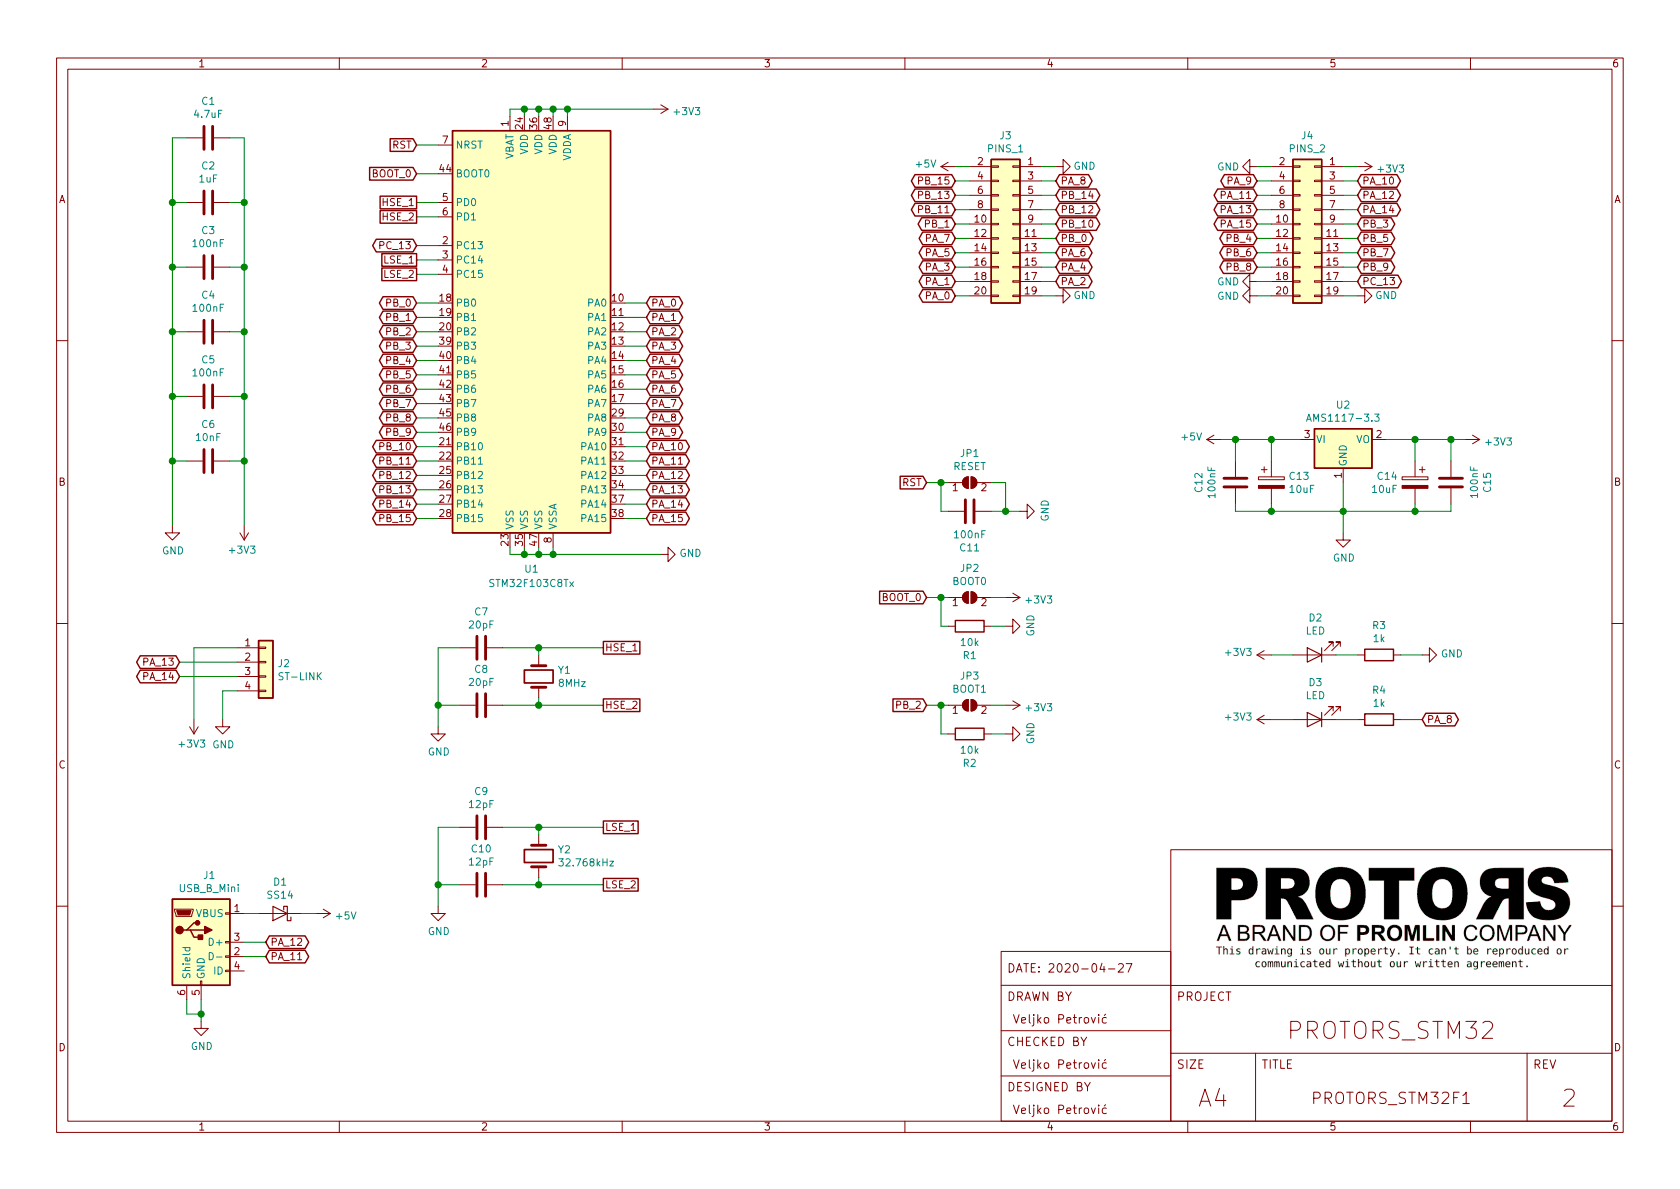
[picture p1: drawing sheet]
EESchema Schematic File Version 4
EELAYER 30 0
EELAYER END
$Descr A4 11693 8268
encoding utf-8
Sheet 1 1
Title "PROTORS_STM32F1"
Date "2020-04-27"
Rev "2"
Comp "Protors"
Comment1 "PROTORS_STM32"
Comment2 "Veljko Petrović"
Comment3 "Veljko Petrović"
Comment4 "Veljko Petrović"
$EndDescr
$Comp
L Connector:USB_B_Mini J1
U 1 1
P 1400 6550
F 0 "J1" H 1457 7017 50  0000 C CNN
F 1 "USB_B_Mini" H 1457 6926 50  0000 C CNN
F 2 "Connector_USB:USB_Mini-B_Lumberg_2486_01_Horizontal" H 1550 6500 50  0001 C CNN
F 3 "~" H 1550 6500 50  0001 C CNN
	1    1400 6550
	1    0    0    -1  
$EndComp
$Comp
L power:GND #PWR03
U 1 1
P 1400 7100
F 0 "#PWR03" H 1400 6850 50  0001 C CNN
F 1 "GND" H 1405 6927 50  0000 C CNN
F 2 "" H 1400 7100 50  0001 C CNN
F 3 "" H 1400 7100 50  0001 C CNN
	1    1400 7100
	1    0    0    -1  
$EndComp
Wire Wire Line
	1400 7100 1400 7050
Wire Wire Line
	1300 6950 1300 7050
Wire Wire Line
	1300 7050 1400 7050
Connection ~ 1400 7050
Wire Wire Line
	1400 7050 1400 6950
Wire Wire Line
	1700 6550 1850 6550
Wire Wire Line
	1700 6650 1850 6650
$Comp
L Device:LED D2
U 1 1
P 9150 4550
F 0 "D2" H 9143 4295 50  0000 C CNN
F 1 "LED" H 9143 4386 50  0000 C CNN
F 2 "LED_SMD:LED_0603_1608Metric" H 9150 4550 50  0001 C CNN
F 3 "~" H 9150 4550 50  0001 C CNN
	1    9150 4550
	-1   0    0    1   
$EndComp
$Comp
L Device:R R3
U 1 1
P 9600 4550
F 0 "R3" V 9393 4550 50  0000 C CNN
F 1 "1k" V 9484 4550 50  0000 C CNN
F 2 "Resistor_SMD:R_0603_1608Metric" V 9530 4550 50  0001 C CNN
F 3 "~" H 9600 4550 50  0001 C CNN
	1    9600 4550
	0    1    1    0   
$EndComp
$Comp
L power:GND #PWR028
U 1 1
P 9900 4550
F 0 "#PWR028" H 9900 4300 50  0001 C CNN
F 1 "GND" V 9905 4422 50  0000 R CNN
F 2 "" H 9900 4550 50  0001 C CNN
F 3 "" H 9900 4550 50  0001 C CNN
	1    9900 4550
	0    -1   -1   0   
$EndComp
Wire Wire Line
	8850 4550 9000 4550
Wire Wire Line
	9300 4550 9450 4550
Wire Wire Line
	9750 4550 9900 4550
$Comp
L MCU_ST_STM32F1:STM32F103C8Tx U1
U 1 1
P 3750 2300
F 0 "U1" H 3700 650 50  0000 C CNN
F 1 "STM32F103C8Tx" H 3700 550 50  0000 C CNN
F 2 "Package_QFP:LQFP-48_7x7mm_P0.5mm" H 3150 900 50  0001 R CNN
F 3 "http://www.st.com/st-web-ui/static/active/en/resource/technical/document/datasheet/CD00161566.pdf" H 3750 2300 50  0001 C CNN
	1    3750 2300
	1    0    0    -1  
$EndComp
$Comp
L power:+3V3 #PWR09
U 1 1
P 4550 750
F 0 "#PWR09" H 4550 600 50  0001 C CNN
F 1 "+3V3" V 4565 878 50  0000 L CNN
F 2 "" H 4550 750 50  0001 C CNN
F 3 "" H 4550 750 50  0001 C CNN
	1    4550 750 
	0    1    1    0   
$EndComp
$Comp
L power:GND #PWR010
U 1 1
P 4600 3850
F 0 "#PWR010" H 4600 3600 50  0001 C CNN
F 1 "GND" V 4605 3722 50  0000 R CNN
F 2 "" H 4600 3850 50  0001 C CNN
F 3 "" H 4600 3850 50  0001 C CNN
	1    4600 3850
	0    -1   -1   0   
$EndComp
Wire Wire Line
	3550 3800 3550 3850
Wire Wire Line
	3550 3850 3650 3850
Wire Wire Line
	3650 3800 3650 3850
Connection ~ 3650 3850
Wire Wire Line
	3650 3850 3750 3850
Wire Wire Line
	3750 3800 3750 3850
Connection ~ 3750 3850
Wire Wire Line
	3750 3850 3850 3850
Wire Wire Line
	3850 3800 3850 3850
Connection ~ 3850 3850
Wire Wire Line
	3850 3850 4600 3850
Wire Wire Line
	3550 800  3550 750 
Wire Wire Line
	3550 750  3650 750 
Wire Wire Line
	3650 800  3650 750 
Connection ~ 3650 750 
Wire Wire Line
	3650 750  3750 750 
Wire Wire Line
	3750 800  3750 750 
Connection ~ 3750 750 
Wire Wire Line
	3750 750  3850 750 
Wire Wire Line
	3850 800  3850 750 
Connection ~ 3850 750 
Wire Wire Line
	3850 750  3950 750 
Wire Wire Line
	3950 800  3950 750 
Connection ~ 3950 750 
Wire Wire Line
	3950 750  4550 750 
$Comp
L Device:Crystal Y1
U 1 1
P 3750 4700
F 0 "Y1" V 3704 4831 50  0000 L CNN
F 1 "8MHz" V 3795 4831 50  0000 L CNN
F 2 "Crystal:Crystal_SMD_5032-2Pin_5.0x3.2mm" H 3750 4700 50  0001 C CNN
F 3 "~" H 3750 4700 50  0001 C CNN
	1    3750 4700
	0    1    1    0   
$EndComp
Wire Wire Line
	3750 4550 3750 4500
Wire Wire Line
	3750 4500 4200 4500
Wire Wire Line
	4200 4900 3750 4900
Wire Wire Line
	3750 4900 3750 4850
$Comp
L Device:C C7
U 1 1
P 3350 4500
F 0 "C7" V 3098 4500 50  0000 C CNN
F 1 "20pF" V 3189 4500 50  0000 C CNN
F 2 "Capacitor_SMD:C_0603_1608Metric" H 3388 4350 50  0001 C CNN
F 3 "~" H 3350 4500 50  0001 C CNN
	1    3350 4500
	0    1    1    0   
$EndComp
$Comp
L Device:C C8
U 1 1
P 3350 4900
F 0 "C8" V 3098 4900 50  0000 C CNN
F 1 "20pF" V 3189 4900 50  0000 C CNN
F 2 "Capacitor_SMD:C_0603_1608Metric" H 3388 4750 50  0001 C CNN
F 3 "~" H 3350 4900 50  0001 C CNN
	1    3350 4900
	0    1    1    0   
$EndComp
Wire Wire Line
	3500 4900 3750 4900
Connection ~ 3750 4900
Wire Wire Line
	3500 4500 3750 4500
Connection ~ 3750 4500
$Comp
L power:GND #PWR07
U 1 1
P 3050 5050
F 0 "#PWR07" H 3050 4800 50  0001 C CNN
F 1 "GND" H 3055 4877 50  0000 C CNN
F 2 "" H 3050 5050 50  0001 C CNN
F 3 "" H 3050 5050 50  0001 C CNN
	1    3050 5050
	1    0    0    -1  
$EndComp
Wire Wire Line
	3200 4500 3050 4500
Wire Wire Line
	3050 4500 3050 4900
Wire Wire Line
	3200 4900 3050 4900
Connection ~ 3050 4900
Wire Wire Line
	3050 4900 3050 5050
Text GLabel 4200 4500 2    50   UnSpc ~ 0
HSE_1
Text GLabel 4200 4900 2    50   UnSpc ~ 0
HSE_2
$Comp
L Device:Crystal Y2
U 1 1
P 3750 5950
F 0 "Y2" V 3704 6081 50  0000 L CNN
F 1 "32.768kHz" V 3795 6081 50  0000 L CNN
F 2 "Crystal:Crystal_SMD_3215-2Pin_3.2x1.5mm" H 3750 5950 50  0001 C CNN
F 3 "~" H 3750 5950 50  0001 C CNN
	1    3750 5950
	0    1    1    0   
$EndComp
$Comp
L Device:C C9
U 1 1
P 3350 5750
F 0 "C9" V 3098 5750 50  0000 C CNN
F 1 "12pF" V 3189 5750 50  0000 C CNN
F 2 "Capacitor_SMD:C_0603_1608Metric" H 3388 5600 50  0001 C CNN
F 3 "~" H 3350 5750 50  0001 C CNN
	1    3350 5750
	0    1    1    0   
$EndComp
Wire Wire Line
	3750 5800 3750 5750
Wire Wire Line
	3750 5750 4200 5750
Wire Wire Line
	4200 6150 3750 6150
Wire Wire Line
	3750 6150 3750 6100
$Comp
L Device:C C10
U 1 1
P 3350 6150
F 0 "C10" V 3098 6150 50  0000 C CNN
F 1 "12pF" V 3189 6150 50  0000 C CNN
F 2 "Capacitor_SMD:C_0603_1608Metric" H 3388 6000 50  0001 C CNN
F 3 "~" H 3350 6150 50  0001 C CNN
	1    3350 6150
	0    1    1    0   
$EndComp
$Comp
L power:GND #PWR08
U 1 1
P 3050 6300
F 0 "#PWR08" H 3050 6050 50  0001 C CNN
F 1 "GND" H 3055 6127 50  0000 C CNN
F 2 "" H 3050 6300 50  0001 C CNN
F 3 "" H 3050 6300 50  0001 C CNN
	1    3050 6300
	1    0    0    -1  
$EndComp
Wire Wire Line
	3500 5750 3750 5750
Connection ~ 3750 5750
Wire Wire Line
	3500 6150 3750 6150
Connection ~ 3750 6150
Wire Wire Line
	3200 5750 3050 5750
Wire Wire Line
	3050 5750 3050 6150
Wire Wire Line
	3200 6150 3050 6150
Connection ~ 3050 6150
Wire Wire Line
	3050 6150 3050 6300
Text GLabel 4200 5750 2    50   UnSpc ~ 0
LSE_1
Text GLabel 4200 6150 2    50   UnSpc ~ 0
LSE_2
$Comp
L Connector_Generic:Conn_01x04 J2
U 1 1
P 1850 4600
F 0 "J2" H 1930 4592 50  0000 L CNN
F 1 "ST-LINK" H 1930 4501 50  0000 L CNN
F 2 "Connector_PinHeader_2.54mm:PinHeader_1x04_P2.54mm_Vertical" H 1850 4600 50  0001 C CNN
F 3 "~" H 1850 4600 50  0001 C CNN
	1    1850 4600
	1    0    0    -1  
$EndComp
$Comp
L power:GND #PWR04
U 1 1
P 1550 5000
F 0 "#PWR04" H 1550 4750 50  0001 C CNN
F 1 "GND" H 1555 4827 50  0000 C CNN
F 2 "" H 1550 5000 50  0001 C CNN
F 3 "" H 1550 5000 50  0001 C CNN
	1    1550 5000
	1    0    0    -1  
$EndComp
$Comp
L power:+3V3 #PWR02
U 1 1
P 1350 5000
F 0 "#PWR02" H 1350 4850 50  0001 C CNN
F 1 "+3V3" H 1365 5173 50  0000 C CNN
F 2 "" H 1350 5000 50  0001 C CNN
F 3 "" H 1350 5000 50  0001 C CNN
	1    1350 5000
	-1   0    0    1   
$EndComp
Wire Wire Line
	1350 5000 1350 4500
Wire Wire Line
	1350 4500 1650 4500
Text GLabel 2900 1400 0    50   UnSpc ~ 0
HSE_1
Text GLabel 2900 1500 0    50   UnSpc ~ 0
HSE_2
Text GLabel 2900 1800 0    50   UnSpc ~ 0
LSE_1
Text GLabel 2900 1900 0    50   UnSpc ~ 0
LSE_2
Wire Wire Line
	2900 1400 3050 1400
Wire Wire Line
	3050 1500 2900 1500
Wire Wire Line
	2900 1800 3050 1800
Wire Wire Line
	3050 1900 2900 1900
$Comp
L Device:C C1
U 1 1
P 1450 950
F 0 "C1" V 1702 950 50  0000 C CNN
F 1 "4.7uF" V 1611 950 50  0000 C CNN
F 2 "Capacitor_SMD:C_0603_1608Metric" H 1488 800 50  0001 C CNN
F 3 "~" H 1450 950 50  0001 C CNN
	1    1450 950 
	0    -1   -1   0   
$EndComp
$Comp
L Device:C C2
U 1 1
P 1450 1400
F 0 "C2" V 1702 1400 50  0000 C CNN
F 1 "1uF" V 1611 1400 50  0000 C CNN
F 2 "Capacitor_SMD:C_0603_1608Metric" H 1488 1250 50  0001 C CNN
F 3 "~" H 1450 1400 50  0001 C CNN
	1    1450 1400
	0    -1   -1   0   
$EndComp
$Comp
L Device:C C3
U 1 1
P 1450 1850
F 0 "C3" V 1702 1850 50  0000 C CNN
F 1 "100nF" V 1611 1850 50  0000 C CNN
F 2 "Capacitor_SMD:C_0603_1608Metric" H 1488 1700 50  0001 C CNN
F 3 "~" H 1450 1850 50  0001 C CNN
	1    1450 1850
	0    -1   -1   0   
$EndComp
$Comp
L Device:C C4
U 1 1
P 1450 2300
F 0 "C4" V 1702 2300 50  0000 C CNN
F 1 "100nF" V 1611 2300 50  0000 C CNN
F 2 "Capacitor_SMD:C_0603_1608Metric" H 1488 2150 50  0001 C CNN
F 3 "~" H 1450 2300 50  0001 C CNN
	1    1450 2300
	0    -1   -1   0   
$EndComp
$Comp
L Device:C C5
U 1 1
P 1450 2750
F 0 "C5" V 1702 2750 50  0000 C CNN
F 1 "100nF" V 1611 2750 50  0000 C CNN
F 2 "Capacitor_SMD:C_0603_1608Metric" H 1488 2600 50  0001 C CNN
F 3 "~" H 1450 2750 50  0001 C CNN
	1    1450 2750
	0    -1   -1   0   
$EndComp
$Comp
L Device:C C6
U 1 1
P 1450 3200
F 0 "C6" V 1702 3200 50  0000 C CNN
F 1 "10nF" V 1611 3200 50  0000 C CNN
F 2 "Capacitor_SMD:C_0603_1608Metric" H 1488 3050 50  0001 C CNN
F 3 "~" H 1450 3200 50  0001 C CNN
	1    1450 3200
	0    -1   -1   0   
$EndComp
$Comp
L power:+3V3 #PWR05
U 1 1
P 1700 3650
F 0 "#PWR05" H 1700 3500 50  0001 C CNN
F 1 "+3V3" H 1715 3823 50  0000 C CNN
F 2 "" H 1700 3650 50  0001 C CNN
F 3 "" H 1700 3650 50  0001 C CNN
	1    1700 3650
	-1   0    0    1   
$EndComp
$Comp
L power:GND #PWR01
U 1 1
P 1200 3650
F 0 "#PWR01" H 1200 3400 50  0001 C CNN
F 1 "GND" H 1205 3477 50  0000 C CNN
F 2 "" H 1200 3650 50  0001 C CNN
F 3 "" H 1200 3650 50  0001 C CNN
	1    1200 3650
	1    0    0    -1  
$EndComp
Wire Wire Line
	1200 950  1300 950 
Wire Wire Line
	1600 950  1700 950 
Wire Wire Line
	1700 950  1700 1400
Wire Wire Line
	1600 3200 1700 3200
Connection ~ 1700 3200
Wire Wire Line
	1600 2750 1700 2750
Connection ~ 1700 2750
Wire Wire Line
	1700 2750 1700 3200
Wire Wire Line
	1600 2300 1700 2300
Wire Wire Line
	1700 2300 1700 2750
Wire Wire Line
	1600 1850 1700 1850
Wire Wire Line
	1600 1400 1700 1400
Connection ~ 1700 1400
Wire Wire Line
	1700 1400 1700 1850
Wire Wire Line
	1300 1400 1200 1400
Connection ~ 1200 1400
Wire Wire Line
	1200 1400 1200 950 
Wire Wire Line
	1300 1850 1200 1850
Wire Wire Line
	1200 1850 1200 1400
Wire Wire Line
	1300 2300 1200 2300
Wire Wire Line
	1300 2750 1200 2750
Connection ~ 1200 2750
Wire Wire Line
	1200 2750 1200 2300
Wire Wire Line
	1300 3200 1200 3200
Connection ~ 1200 3200
Wire Wire Line
	1200 3200 1200 2750
Wire Wire Line
	1200 1850 1200 2300
Connection ~ 1200 1850
Connection ~ 1200 2300
Wire Wire Line
	1700 1850 1700 2300
Connection ~ 1700 1850
Connection ~ 1700 2300
Wire Wire Line
	1700 3200 1700 3650
Wire Wire Line
	1200 3200 1200 3650
$Comp
L Device:C C11
U 1 1
P 6750 3550
F 0 "C11" V 7002 3550 50  0000 C CNN
F 1 "100nF" V 6911 3550 50  0000 C CNN
F 2 "Capacitor_SMD:C_0603_1608Metric" H 6788 3400 50  0001 C CNN
F 3 "~" H 6750 3550 50  0001 C CNN
	1    6750 3550
	0    1    1    0   
$EndComp
Wire Wire Line
	2900 1000 3050 1000
Wire Wire Line
	3050 3400 2900 3400
Wire Wire Line
	2900 3500 3050 3500
Wire Wire Line
	3050 3600 2900 3600
Wire Wire Line
	4500 2600 4350 2600
Wire Wire Line
	4500 2700 4350 2700
Wire Wire Line
	4350 2800 4500 2800
Wire Wire Line
	4350 2900 4500 2900
Wire Wire Line
	4350 3000 4500 3000
Wire Wire Line
	4350 3100 4500 3100
Wire Wire Line
	4350 3200 4500 3200
Wire Wire Line
	4350 3300 4500 3300
Wire Wire Line
	2900 2700 3050 2700
Wire Wire Line
	2900 2800 3050 2800
Wire Wire Line
	4500 2500 4350 2500
Wire Wire Line
	4350 3500 4500 3500
Wire Wire Line
	4350 3600 4500 3600
Wire Wire Line
	2900 2400 3050 2400
Wire Wire Line
	2900 2500 3050 2500
Wire Wire Line
	2900 2600 3050 2600
Wire Wire Line
	4350 3400 4500 3400
Wire Wire Line
	4350 2300 4500 2300
Wire Wire Line
	4350 2400 4500 2400
Wire Wire Line
	2900 3100 3050 3100
Wire Wire Line
	2900 3300 3050 3300
Wire Wire Line
	2900 3200 3050 3200
Wire Wire Line
	4500 2100 4350 2100
Wire Wire Line
	2900 2100 3050 2100
Wire Wire Line
	2900 2200 3050 2200
Wire Wire Line
	2900 2900 3050 2900
Wire Wire Line
	2900 3000 3050 3000
Text GLabel 2900 2100 0    50   BiDi ~ 0
PB_0
Text GLabel 2900 2200 0    50   BiDi ~ 0
PB_1
Text GLabel 2900 2300 0    50   BiDi ~ 0
PB_2
Text GLabel 2900 2400 0    50   BiDi ~ 0
PB_3
Text GLabel 2900 2500 0    50   BiDi ~ 0
PB_4
Text GLabel 2900 2600 0    50   BiDi ~ 0
PB_5
Text GLabel 2900 2700 0    50   BiDi ~ 0
PB_6
Text GLabel 2900 2800 0    50   BiDi ~ 0
PB_7
Text GLabel 2900 2900 0    50   BiDi ~ 0
PB_8
Text GLabel 2900 3000 0    50   BiDi ~ 0
PB_9
Text GLabel 2900 3100 0    50   BiDi ~ 0
PB_10
Text GLabel 2900 3200 0    50   BiDi ~ 0
PB_11
Text GLabel 2900 3300 0    50   BiDi ~ 0
PB_12
Text GLabel 2900 3400 0    50   BiDi ~ 0
PB_13
Text GLabel 2900 3500 0    50   BiDi ~ 0
PB_14
Text GLabel 2900 3600 0    50   BiDi ~ 0
PB_15
Wire Wire Line
	2900 2300 3050 2300
Text GLabel 2900 1700 0    50   BiDi ~ 0
PC_13
Wire Wire Line
	2900 1700 3050 1700
Text GLabel 4500 2100 2    50   BiDi ~ 0
PA_0
Text GLabel 4500 2200 2    50   BiDi ~ 0
PA_1
Text GLabel 4500 2300 2    50   BiDi ~ 0
PA_2
Text GLabel 4500 2400 2    50   BiDi ~ 0
PA_3
Text GLabel 4500 2500 2    50   BiDi ~ 0
PA_4
Text GLabel 4500 2600 2    50   BiDi ~ 0
PA_5
Text GLabel 4500 2700 2    50   BiDi ~ 0
PA_6
Text GLabel 4500 2800 2    50   BiDi ~ 0
PA_7
Text GLabel 4500 2900 2    50   BiDi ~ 0
PA_8
Text GLabel 4500 3000 2    50   BiDi ~ 0
PA_9
Text GLabel 4500 3100 2    50   BiDi ~ 0
PA_10
Text GLabel 4500 3200 2    50   BiDi ~ 0
PA_11
Text GLabel 4500 3300 2    50   BiDi ~ 0
PA_12
Text GLabel 4500 3400 2    50   BiDi ~ 0
PA_13
Text GLabel 4500 3500 2    50   BiDi ~ 0
PA_14
Text GLabel 4500 3600 2    50   BiDi ~ 0
PA_15
Wire Wire Line
	4350 2200 4500 2200
$Comp
L Device:LED D3
U 1 1
P 9150 5000
F 0 "D3" H 9143 4745 50  0000 C CNN
F 1 "LED" H 9143 4836 50  0000 C CNN
F 2 "LED_SMD:LED_0603_1608Metric" H 9150 5000 50  0001 C CNN
F 3 "~" H 9150 5000 50  0001 C CNN
	1    9150 5000
	-1   0    0    1   
$EndComp
$Comp
L Device:R R4
U 1 1
P 9600 5000
F 0 "R4" V 9393 5000 50  0000 C CNN
F 1 "1k" V 9484 5000 50  0000 C CNN
F 2 "Resistor_SMD:R_0603_1608Metric" V 9530 5000 50  0001 C CNN
F 3 "~" H 9600 5000 50  0001 C CNN
	1    9600 5000
	0    1    1    0   
$EndComp
Wire Wire Line
	8850 5000 9000 5000
Wire Wire Line
	9300 5000 9450 5000
Wire Wire Line
	9750 5000 9900 5000
$Comp
L power:+3V3 #PWR023
U 1 1
P 8850 4550
F 0 "#PWR023" H 8850 4400 50  0001 C CNN
F 1 "+3V3" V 8865 4678 50  0000 L CNN
F 2 "" H 8850 4550 50  0001 C CNN
F 3 "" H 8850 4550 50  0001 C CNN
	1    8850 4550
	0    -1   -1   0   
$EndComp
Text GLabel 9900 5000 2    50   BiDi ~ 0
PA_8
$Comp
L power:+3V3 #PWR024
U 1 1
P 8850 5000
F 0 "#PWR024" H 8850 4850 50  0001 C CNN
F 1 "+3V3" V 8865 5128 50  0000 L CNN
F 2 "" H 8850 5000 50  0001 C CNN
F 3 "" H 8850 5000 50  0001 C CNN
	1    8850 5000
	0    -1   -1   0   
$EndComp
$Comp
L Device:D_Schottky D1
U 1 1
P 1950 6350
F 0 "D1" H 1950 6134 50  0000 C CNN
F 1 "SS14" H 1950 6225 50  0000 C CNN
F 2 "Diode_SMD:D_SMA" H 1950 6350 50  0001 C CNN
F 3 "~" H 1950 6350 50  0001 C CNN
	1    1950 6350
	-1   0    0    1   
$EndComp
$Comp
L power:+5V #PWR06
U 1 1
P 2200 6350
F 0 "#PWR06" H 2200 6200 50  0001 C CNN
F 1 "+5V" V 2215 6478 50  0000 L CNN
F 2 "" H 2200 6350 50  0001 C CNN
F 3 "" H 2200 6350 50  0001 C CNN
	1    2200 6350
	0    1    1    0   
$EndComp
Wire Wire Line
	1700 6350 1800 6350
Wire Wire Line
	2100 6350 2200 6350
Text GLabel 1850 6550 2    50   BiDi ~ 0
PA_12
Text GLabel 1850 6650 2    50   BiDi ~ 0
PA_11
Text GLabel 1250 4600 0    50   BiDi ~ 0
PA_13
Text GLabel 1250 4700 0    50   BiDi ~ 0
PA_14
Text GLabel 2900 1200 0    50   Input ~ 0
BOOT_0
Wire Wire Line
	2900 1200 3050 1200
$Comp
L Jumper:SolderJumper_2_Open JP2
U 1 1
P 6750 4150
F 0 "JP2" H 6750 4355 50  0000 C CNN
F 1 "BOOT0" H 6750 4264 50  0000 C CNN
F 2 "Jumper:SolderJumper-2_P1.3mm_Open_Pad1.0x1.5mm" H 6750 4150 50  0001 C CNN
F 3 "~" H 6750 4150 50  0001 C CNN
	1    6750 4150
	1    0    0    -1  
$EndComp
$Comp
L Device:R R1
U 1 1
P 6750 4350
F 0 "R1" V 6543 4350 50  0000 C CNN
F 1 "10k" V 6634 4350 50  0000 C CNN
F 2 "Resistor_SMD:R_0603_1608Metric" V 6680 4350 50  0001 C CNN
F 3 "~" H 6750 4350 50  0001 C CNN
	1    6750 4350
	0    -1   -1   0   
$EndComp
Text GLabel 6450 4150 0    50   Input ~ 0
BOOT_0
Wire Wire Line
	6450 4150 6550 4150
Wire Wire Line
	6550 4150 6550 4350
Wire Wire Line
	6550 4350 6600 4350
Connection ~ 6550 4150
Wire Wire Line
	6550 4150 6600 4150
$Comp
L power:+3V3 #PWR012
U 1 1
P 7000 4150
F 0 "#PWR012" H 7000 4000 50  0001 C CNN
F 1 "+3V3" V 7015 4278 50  0000 L CNN
F 2 "" H 7000 4150 50  0001 C CNN
F 3 "" H 7000 4150 50  0001 C CNN
	1    7000 4150
	0    1    1    0   
$EndComp
$Comp
L power:GND #PWR013
U 1 1
P 7000 4350
F 0 "#PWR013" H 7000 4100 50  0001 C CNN
F 1 "GND" H 7005 4177 50  0000 C CNN
F 2 "" H 7000 4350 50  0001 C CNN
F 3 "" H 7000 4350 50  0001 C CNN
	1    7000 4350
	0    -1   -1   0   
$EndComp
Wire Wire Line
	6900 4150 7000 4150
Wire Wire Line
	6900 4350 7000 4350
$Comp
L Jumper:SolderJumper_2_Open JP3
U 1 1
P 6750 4900
F 0 "JP3" H 6750 5105 50  0000 C CNN
F 1 "BOOT1" H 6750 5014 50  0000 C CNN
F 2 "Jumper:SolderJumper-2_P1.3mm_Open_Pad1.0x1.5mm" H 6750 4900 50  0001 C CNN
F 3 "~" H 6750 4900 50  0001 C CNN
	1    6750 4900
	1    0    0    -1  
$EndComp
$Comp
L Device:R R2
U 1 1
P 6750 5100
F 0 "R2" V 6543 5100 50  0000 C CNN
F 1 "10k" V 6634 5100 50  0000 C CNN
F 2 "Resistor_SMD:R_0603_1608Metric" V 6680 5100 50  0001 C CNN
F 3 "~" H 6750 5100 50  0001 C CNN
	1    6750 5100
	0    -1   -1   0   
$EndComp
Text GLabel 6450 4900 0    50   Input ~ 0
PB_2
Wire Wire Line
	6450 4900 6550 4900
Wire Wire Line
	6550 4900 6550 5100
Wire Wire Line
	6550 5100 6600 5100
Connection ~ 6550 4900
Wire Wire Line
	6550 4900 6600 4900
$Comp
L power:+3V3 #PWR014
U 1 1
P 7000 4900
F 0 "#PWR014" H 7000 4750 50  0001 C CNN
F 1 "+3V3" V 7015 5028 50  0000 L CNN
F 2 "" H 7000 4900 50  0001 C CNN
F 3 "" H 7000 4900 50  0001 C CNN
	1    7000 4900
	0    1    1    0   
$EndComp
$Comp
L power:GND #PWR015
U 1 1
P 7000 5100
F 0 "#PWR015" H 7000 4850 50  0001 C CNN
F 1 "GND" H 7005 4927 50  0000 C CNN
F 2 "" H 7000 5100 50  0001 C CNN
F 3 "" H 7000 5100 50  0001 C CNN
	1    7000 5100
	0    -1   -1   0   
$EndComp
Wire Wire Line
	6900 4900 7000 4900
Wire Wire Line
	6900 5100 7000 5100
$Comp
L Regulator_Linear:AMS1117-3.3 U2
U 1 1
P 9350 3050
F 0 "U2" H 9350 3292 50  0000 C CNN
F 1 "AMS1117-3.3" H 9350 3201 50  0000 C CNN
F 2 "Package_TO_SOT_SMD:SOT-223-3_TabPin2" H 9350 3250 50  0001 C CNN
F 3 "http://www.advanced-monolithic.com/pdf/ds1117.pdf" H 9450 2800 50  0001 C CNN
	1    9350 3050
	1    0    0    -1  
$EndComp
$Comp
L power:+5V #PWR019
U 1 1
P 8500 3050
F 0 "#PWR019" H 8500 2900 50  0001 C CNN
F 1 "+5V" V 8515 3178 50  0000 L CNN
F 2 "" H 8500 3050 50  0001 C CNN
F 3 "" H 8500 3050 50  0001 C CNN
	1    8500 3050
	0    -1   -1   0   
$EndComp
$Comp
L power:+3V3 #PWR029
U 1 1
P 10200 3050
F 0 "#PWR029" H 10200 2900 50  0001 C CNN
F 1 "+3V3" V 10215 3178 50  0000 L CNN
F 2 "" H 10200 3050 50  0001 C CNN
F 3 "" H 10200 3050 50  0001 C CNN
	1    10200 3050
	0    1    1    0   
$EndComp
$Comp
L power:GND #PWR025
U 1 1
P 9350 3700
F 0 "#PWR025" H 9350 3450 50  0001 C CNN
F 1 "GND" H 9355 3527 50  0000 C CNN
F 2 "" H 9350 3700 50  0001 C CNN
F 3 "" H 9350 3700 50  0001 C CNN
	1    9350 3700
	1    0    0    -1  
$EndComp
$Comp
L Device:C C12
U 1 1
P 8600 3350
F 0 "C12" V 8852 3350 50  0000 C CNN
F 1 "100nF" V 8761 3350 50  0000 C CNN
F 2 "Capacitor_SMD:C_0603_1608Metric" H 8638 3200 50  0001 C CNN
F 3 "~" H 8600 3350 50  0001 C CNN
	1    8600 3350
	-1   0    0    1   
$EndComp
$Comp
L Device:CP C13
U 1 1
P 8850 3350
F 0 "C13" H 8968 3396 50  0000 L CNN
F 1 "10uF" H 8968 3305 50  0000 L CNN
F 2 "Capacitor_SMD:C_1206_3216Metric" H 8888 3200 50  0001 C CNN
F 3 "~" H 8850 3350 50  0001 C CNN
	1    8850 3350
	1    0    0    -1  
$EndComp
Wire Wire Line
	8850 3200 8850 3050
Connection ~ 8850 3050
Wire Wire Line
	8850 3050 9050 3050
Wire Wire Line
	8600 3200 8600 3050
Wire Wire Line
	8500 3050 8600 3050
Connection ~ 8600 3050
Wire Wire Line
	8600 3050 8850 3050
Wire Wire Line
	9350 3350 9350 3550
Wire Wire Line
	8850 3500 8850 3550
Wire Wire Line
	8850 3550 9350 3550
Connection ~ 9350 3550
Wire Wire Line
	9350 3550 9350 3700
Wire Wire Line
	8600 3500 8600 3550
Wire Wire Line
	8600 3550 8850 3550
Connection ~ 8850 3550
$Comp
L Device:CP C14
U 1 1
P 9850 3350
F 0 "C14" H 9968 3396 50  0000 L CNN
F 1 "10uF" H 9968 3305 50  0000 L CNN
F 2 "Capacitor_SMD:C_1206_3216Metric" H 9888 3200 50  0001 C CNN
F 3 "~" H 9850 3350 50  0001 C CNN
	1    9850 3350
	-1   0    0    -1  
$EndComp
$Comp
L Device:C C15
U 1 1
P 10100 3350
F 0 "C15" V 10352 3350 50  0000 C CNN
F 1 "100nF" V 10261 3350 50  0000 C CNN
F 2 "Capacitor_SMD:C_0603_1608Metric" H 10138 3200 50  0001 C CNN
F 3 "~" H 10100 3350 50  0001 C CNN
	1    10100 3350
	1    0    0    -1  
$EndComp
Wire Wire Line
	9650 3050 9850 3050
Wire Wire Line
	10100 3050 10100 3200
Wire Wire Line
	9850 3200 9850 3050
Connection ~ 9850 3050
Wire Wire Line
	9850 3050 10100 3050
Wire Wire Line
	10100 3500 10100 3550
Wire Wire Line
	10100 3550 9850 3550
Wire Wire Line
	9850 3500 9850 3550
Connection ~ 9850 3550
Wire Wire Line
	9850 3550 9350 3550
Wire Wire Line
	10100 3050 10200 3050
Connection ~ 10100 3050
Text GLabel 2900 1000 0    50   Input ~ 0
RST
$Comp
L Jumper:SolderJumper_2_Open JP1
U 1 1
P 6750 3350
F 0 "JP1" H 6750 3555 50  0000 C CNN
F 1 "RESET" H 6750 3464 50  0000 C CNN
F 2 "Jumper:SolderJumper-2_P1.3mm_Open_Pad1.0x1.5mm" H 6750 3350 50  0001 C CNN
F 3 "~" H 6750 3350 50  0001 C CNN
	1    6750 3350
	1    0    0    -1  
$EndComp
$Comp
L power:GND #PWR016
U 1 1
P 7100 3550
F 0 "#PWR016" H 7100 3300 50  0001 C CNN
F 1 "GND" H 7105 3377 50  0000 C CNN
F 2 "" H 7100 3550 50  0001 C CNN
F 3 "" H 7100 3550 50  0001 C CNN
	1    7100 3550
	0    -1   -1   0   
$EndComp
Wire Wire Line
	6900 3550 7000 3550
Text GLabel 6450 3350 0    50   Input ~ 0
RST
Wire Wire Line
	6450 3350 6550 3350
Wire Wire Line
	6550 3350 6550 3550
Wire Wire Line
	6550 3550 6600 3550
Connection ~ 6550 3350
Wire Wire Line
	6550 3350 6600 3350
Wire Wire Line
	6900 3350 7000 3350
Wire Wire Line
	7000 3350 7000 3550
Connection ~ 7000 3550
Wire Wire Line
	7000 3550 7100 3550
$Comp
L Connector_Generic:Conn_02x10_Odd_Even J3
U 1 1
P 7050 1550
F 0 "J3" H 7100 2167 50  0000 C CNN
F 1 "PINS_1" H 7100 2076 50  0000 C CNN
F 2 "Connector_PinHeader_2.54mm:PinHeader_2x10_P2.54mm_Vertical" H 7050 1550 50  0001 C CNN
F 3 "~" H 7050 1550 50  0001 C CNN
	1    7050 1550
	-1   0    0    -1  
$EndComp
$Comp
L Connector_Generic:Conn_02x10_Odd_Even J4
U 1 1
P 9150 1550
F 0 "J4" H 9200 2167 50  0000 C CNN
F 1 "PINS_2" H 9200 2076 50  0000 C CNN
F 2 "Connector_PinHeader_2.54mm:PinHeader_2x10_P2.54mm_Vertical" H 9150 1550 50  0001 C CNN
F 3 "~" H 9150 1550 50  0001 C CNN
	1    9150 1550
	-1   0    0    -1  
$EndComp
$Comp
L power:+5V #PWR011
U 1 1
P 6650 1150
F 0 "#PWR011" H 6650 1000 50  0001 C CNN
F 1 "+5V" V 6665 1278 50  0000 L CNN
F 2 "" H 6650 1150 50  0001 C CNN
F 3 "" H 6650 1150 50  0001 C CNN
	1    6650 1150
	0    -1   -1   0   
$EndComp
$Comp
L power:GND #PWR017
U 1 1
P 7350 1150
F 0 "#PWR017" H 7350 900 50  0001 C CNN
F 1 "GND" V 7350 950 50  0000 C CNN
F 2 "" H 7350 1150 50  0001 C CNN
F 3 "" H 7350 1150 50  0001 C CNN
	1    7350 1150
	0    -1   -1   0   
$EndComp
$Comp
L power:GND #PWR018
U 1 1
P 7350 2050
F 0 "#PWR018" H 7350 1800 50  0001 C CNN
F 1 "GND" V 7350 1850 50  0000 C CNN
F 2 "" H 7350 2050 50  0001 C CNN
F 3 "" H 7350 2050 50  0001 C CNN
	1    7350 2050
	0    -1   -1   0   
$EndComp
$Comp
L power:GND #PWR020
U 1 1
P 8750 1150
F 0 "#PWR020" H 8750 900 50  0001 C CNN
F 1 "GND" V 8750 950 50  0000 C CNN
F 2 "" H 8750 1150 50  0001 C CNN
F 3 "" H 8750 1150 50  0001 C CNN
	1    8750 1150
	0    1    1    0   
$EndComp
$Comp
L power:GND #PWR022
U 1 1
P 8750 2050
F 0 "#PWR022" H 8750 1800 50  0001 C CNN
F 1 "GND" V 8750 1850 50  0000 C CNN
F 2 "" H 8750 2050 50  0001 C CNN
F 3 "" H 8750 2050 50  0001 C CNN
	1    8750 2050
	0    1    1    0   
$EndComp
$Comp
L power:GND #PWR021
U 1 1
P 8750 1950
F 0 "#PWR021" H 8750 1700 50  0001 C CNN
F 1 "GND" V 8750 1750 50  0000 C CNN
F 2 "" H 8750 1950 50  0001 C CNN
F 3 "" H 8750 1950 50  0001 C CNN
	1    8750 1950
	0    1    1    0   
$EndComp
$Comp
L power:GND #PWR027
U 1 1
P 9450 2050
F 0 "#PWR027" H 9450 1800 50  0001 C CNN
F 1 "GND" V 9450 1850 50  0000 C CNN
F 2 "" H 9450 2050 50  0001 C CNN
F 3 "" H 9450 2050 50  0001 C CNN
	1    9450 2050
	0    -1   -1   0   
$EndComp
Text GLabel 6650 2050 0    50   BiDi ~ 0
PA_0
Text GLabel 6650 1950 0    50   BiDi ~ 0
PA_1
Text GLabel 6650 1850 0    50   BiDi ~ 0
PA_3
Text GLabel 6650 1750 0    50   BiDi ~ 0
PA_5
Text GLabel 6650 1650 0    50   BiDi ~ 0
PA_7
Text GLabel 7350 1950 2    50   BiDi ~ 0
PA_2
Text GLabel 7350 1850 2    50   BiDi ~ 0
PA_4
Text GLabel 7350 1750 2    50   BiDi ~ 0
PA_6
Text GLabel 7350 1250 2    50   BiDi ~ 0
PA_8
Text GLabel 8750 1250 0    50   BiDi ~ 0
PA_9
Text GLabel 8750 1350 0    50   BiDi ~ 0
PA_11
Text GLabel 8750 1450 0    50   BiDi ~ 0
PA_13
Text GLabel 8750 1550 0    50   BiDi ~ 0
PA_15
Text GLabel 9450 1250 2    50   BiDi ~ 0
PA_10
$Comp
L power:+3V3 #PWR026
U 1 1
P 9450 1150
F 0 "#PWR026" H 9450 1000 50  0001 C CNN
F 1 "+3V3" V 9465 1278 50  0000 L CNN
F 2 "" H 9450 1150 50  0001 C CNN
F 3 "" H 9450 1150 50  0001 C CNN
	1    9450 1150
	0    1    1    0   
$EndComp
Text GLabel 6650 1550 0    50   BiDi ~ 0
PB_1
Text GLabel 6650 1450 0    50   BiDi ~ 0
PB_11
Text GLabel 6650 1350 0    50   BiDi ~ 0
PB_13
Text GLabel 6650 1250 0    50   BiDi ~ 0
PB_15
Text GLabel 7350 1350 2    50   BiDi ~ 0
PB_14
Text GLabel 7350 1450 2    50   BiDi ~ 0
PB_12
Text GLabel 7350 1550 2    50   BiDi ~ 0
PB_10
Text GLabel 7350 1650 2    50   BiDi ~ 0
PB_0
Text GLabel 8750 1850 0    50   BiDi ~ 0
PB_8
Text GLabel 8750 1750 0    50   BiDi ~ 0
PB_6
Text GLabel 8750 1650 0    50   BiDi ~ 0
PB_4
Text GLabel 9450 1550 2    50   BiDi ~ 0
PB_3
Text GLabel 9450 1650 2    50   BiDi ~ 0
PB_5
Text GLabel 9450 1750 2    50   BiDi ~ 0
PB_7
Text GLabel 9450 1850 2    50   BiDi ~ 0
PB_9
Text GLabel 9450 1950 2    50   BiDi ~ 0
PC_13
Text GLabel 9450 1350 2    50   BiDi ~ 0
PA_12
Text GLabel 9450 1450 2    50   BiDi ~ 0
PA_14
Wire Wire Line
	6650 1150 6750 1150
Wire Wire Line
	6650 1250 6750 1250
Wire Wire Line
	6650 1350 6750 1350
Wire Wire Line
	6650 1450 6750 1450
Wire Wire Line
	6650 1550 6750 1550
Wire Wire Line
	6650 1650 6750 1650
Wire Wire Line
	6650 1750 6750 1750
Wire Wire Line
	6650 1850 6750 1850
Wire Wire Line
	6650 1950 6750 1950
Wire Wire Line
	6650 2050 6750 2050
Wire Wire Line
	7250 1150 7350 1150
Wire Wire Line
	7250 1250 7350 1250
Wire Wire Line
	7250 1350 7350 1350
Wire Wire Line
	7250 1450 7350 1450
Wire Wire Line
	7250 1550 7350 1550
Wire Wire Line
	7250 1650 7350 1650
Wire Wire Line
	7250 1750 7350 1750
Wire Wire Line
	7250 1850 7350 1850
Wire Wire Line
	7250 1950 7350 1950
Wire Wire Line
	7250 2050 7350 2050
Wire Wire Line
	8750 1150 8850 1150
Wire Wire Line
	8750 1250 8850 1250
Wire Wire Line
	8750 1350 8850 1350
Wire Wire Line
	8750 1450 8850 1450
Wire Wire Line
	8750 1550 8850 1550
Wire Wire Line
	8750 1650 8850 1650
Wire Wire Line
	8750 1750 8850 1750
Wire Wire Line
	8750 1850 8850 1850
Wire Wire Line
	8750 1950 8850 1950
Wire Wire Line
	8750 2050 8850 2050
Wire Wire Line
	9350 1150 9450 1150
Wire Wire Line
	9350 1250 9450 1250
Wire Wire Line
	9350 1350 9450 1350
Wire Wire Line
	9350 1450 9450 1450
Wire Wire Line
	9350 1550 9450 1550
Wire Wire Line
	9350 1650 9450 1650
Wire Wire Line
	9350 1750 9450 1750
Wire Wire Line
	9350 1850 9450 1850
Wire Wire Line
	9350 1950 9450 1950
Wire Wire Line
	9350 2050 9450 2050
Wire Wire Line
	1650 4800 1550 4800
Wire Wire Line
	1250 4700 1650 4700
Wire Wire Line
	1550 4800 1550 5000
Wire Wire Line
	1250 4600 1650 4600
$EndSCHEMATC
